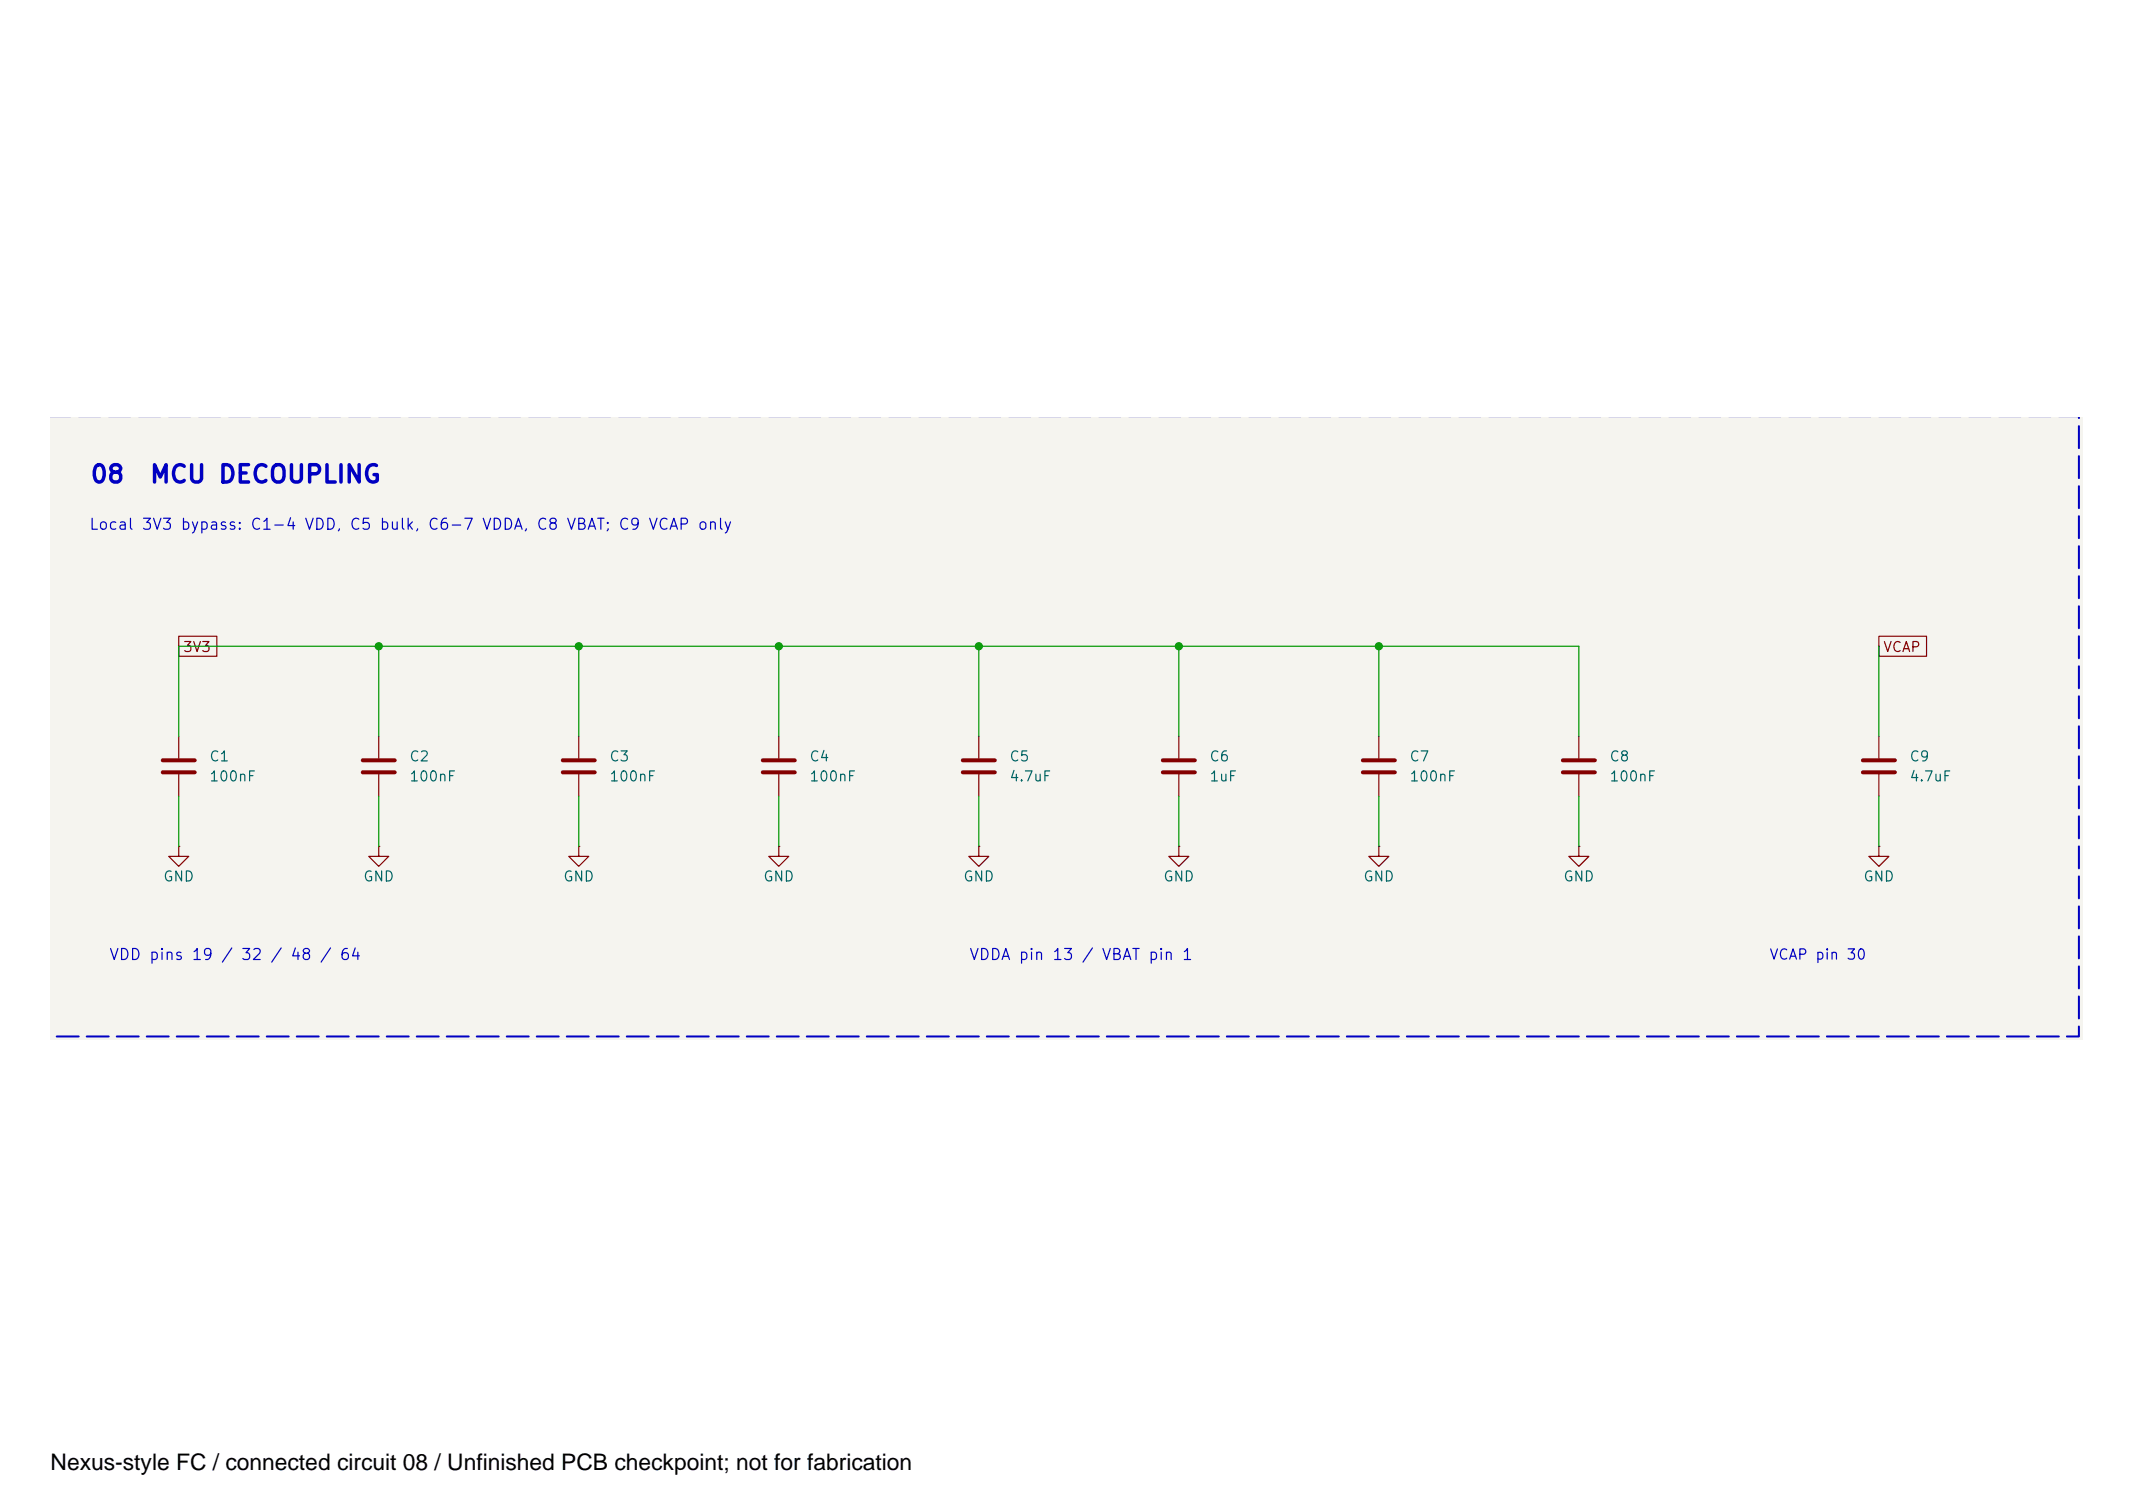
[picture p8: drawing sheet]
<svg xmlns="http://www.w3.org/2000/svg" width="297mm" height="210mm" viewBox="0 0 297 210" stroke-linecap="round" stroke-linejoin="round" font-family="sans-serif">
<path d="M7 58.1h283v86.7h-283z" fill="#f5f4ef" stroke="#f5f4ef" stroke-width=".14"/>
<g fill="none" stroke="#840000" stroke-width=".17">
<path d="M24.9 88.6h5.3v2.7h-5.3zM261.7 88.6h6.6v2.7h-6.6zM24.9 117.8v1.4h1.4l-1.4 1.4-1.4-1.4h1.4M24.9 117.8h.1M24.9 102.5v3.1M24.9 107.8v3M52.7 117.8v1.4h1.4l-1.4 1.4-1.3-1.4h1.3M52.7 117.8h.1M52.7 102.5v3.1M52.7 107.8v3M80.6 117.8v1.4h1.4l-1.4 1.4-1.4-1.4h1.4M80.6 117.8h.1"/>
<path d="M80.6 102.5v3.1M80.6 107.8v3M108.5 117.8v1.4h1.3l-1.3 1.4-1.4-1.4h1.4M108.5 117.8h.1M108.5 102.5v3.1M108.5 107.8v3M136.3 117.8v1.4h1.4l-1.4 1.4-1.4-1.4h1.4M136.3 117.8h.1M136.3 102.5v3.1M136.3 107.8v3M164.2 117.8v1.4h1.4l-1.4 1.4-1.4-1.4h1.4M164.2 117.8h.1"/>
<path d="M164.2 102.5v3.1M164.2 107.8v3M192 117.8v1.4h1.4l-1.4 1.4-1.4-1.4h1.4M192 117.8h.1M192 102.5v3.1M192 107.8v3M219.9 117.8v1.4h1.4l-1.4 1.4-1.4-1.4h1.4M219.9 117.8h.1M219.9 102.5v3.1M219.9 107.8v3M261.7 117.8v1.4h1.3l-1.3 1.4-1.4-1.4h1.4M261.7 117.8h.1"/>
<path d="M261.7 102.5v3.1M261.7 107.8v3"/>
</g>
<g fill="none" stroke="#840000" stroke-width=".56">
<path d="M22.7 105.8h4.4M22.7 107.5h4.4M50.5 105.8h4.5M50.5 107.5h4.5M78.4 105.8h4.4M78.4 107.5h4.4M106.2 105.8h4.5M106.2 107.5h4.5M134.1 105.8h4.4M134.1 107.5h4.4M161.9 105.8h4.5M161.9 107.5h4.5"/>
<path d="M189.8 105.8h4.4M189.8 107.5h4.4M217.6 105.8h4.5M217.6 107.5h4.5M259.4 105.8h4.5M259.4 107.5h4.5"/>
</g>
<g fill="none" stroke="#009600" stroke-width=".17">
<path d="M52.7 90v12.5M80.6 90v12.5M108.5 90v12.5M136.3 90v12.5M164.2 90v12.5M192 90v12.5M261.7 90v12.5M24.9 102.5v-12.5h195v12.5M24.9 110.8v7M52.7 110.8v7M80.6 110.8v7M108.5 110.8v7"/>
<path d="M136.3 110.8v7M164.2 110.8v7M192 110.8v7M219.9 110.8v7M261.7 110.8v7"/>
</g>
<path d="M289.5 58.1v86.2h-282.5" fill="none" stroke="#0000c2" stroke-width=".28" stroke-dasharray="3.1 1.1"/>
<g fill="#009600" stroke="#009600" stroke-width=".14">
<circle cx="136.3" cy="90" r=".5"/>
<circle cx="164.2" cy="90" r=".5"/>
<circle cx="192" cy="90" r=".5"/>
<circle cx="80.6" cy="90" r=".5"/>
<circle cx="108.5" cy="90" r=".5"/>
<circle cx="52.7" cy="90" r=".5"/>
</g>
<text font-size="3.2" x="7.1" y="204.6">Nexus-style FC / connected circuit 08 / Unfinished PCB checkpoint; not for fabrication</text>
<g font-size="2.4" fill="#0000c2">
<text x="12.4" y="67.8">08</text>
<text x="20.7" y="67.8">MCU DECOUPLING</text>
</g>
<g font-size="1.5" fill="#0000c2">
<text x="12.3" y="74.1">Local 3V3 bypass: C1-4 VDD, C5 bulk, C6-7 VDDA, C8 VBAT; C9 VCAP only</text>
<text x="15.1" y="134">VDD pins 19 / 32 / 48 / 64</text>
<text x="134.9" y="134">VDDA pin 13 / VBAT pin 1</text>
</g>
<g font-size="1.4" fill="#840000">
<text x="25.4" y="91.1">3V3</text>
<text x="262.1" y="91.1">VCAP</text>
<text x="66.3" y="205.3">IMU_INT</text>
</g>
<g font-size="1.4" fill="#006464">
<text x="29.1" y="106.3">C1</text>
<text x="56.9" y="106.3">C2</text>
<text x="84.8" y="106.3">C3</text>
<text x="112.6" y="106.3">C4</text>
<text x="140.5" y="106.3">C5</text>
<text x="168.3" y="106.3">C6</text>
<text x="196.2" y="106.3">C7</text>
<text x="224" y="106.3">C8</text>
<text x="265.8" y="106.3">C9</text>
<text x="29.1" y="109.1">100nF</text>
<text x="56.9" y="109.1">100nF</text>
<text x="84.8" y="109.1">100nF</text>
<text x="112.6" y="109.1">100nF</text>
<text x="140.5" y="109.1">4.7uF</text>
<text x="168.3" y="109.1">1uF</text>
<text x="196.2" y="109.1">100nF</text>
<text x="224" y="109.1">100nF</text>
<text x="265.8" y="109.1">4.7uF</text>
<text x="22.6" y="123">GND</text>
<text x="50.5" y="123">GND</text>
<text x="78.3" y="123">GND</text>
<text x="106.2" y="123">GND</text>
<text x="134" y="123">GND</text>
<text x="161.9" y="123">GND</text>
<text x="189.8" y="123">GND</text>
<text x="217.6" y="123">GND</text>
<text x="259.4" y="123">GND</text>
<text x="75.6" y="203.8">GND</text>
<text x="86.7" y="205.2">INT1/INT</text>
</g>
<text font-size="1.4" fill="#0000c2" x="246.3" y="133.9">VCAP pin 30</text>
<text font-size="1.4" fill="#a90000" x="84" y="204">4</text>
</svg>
